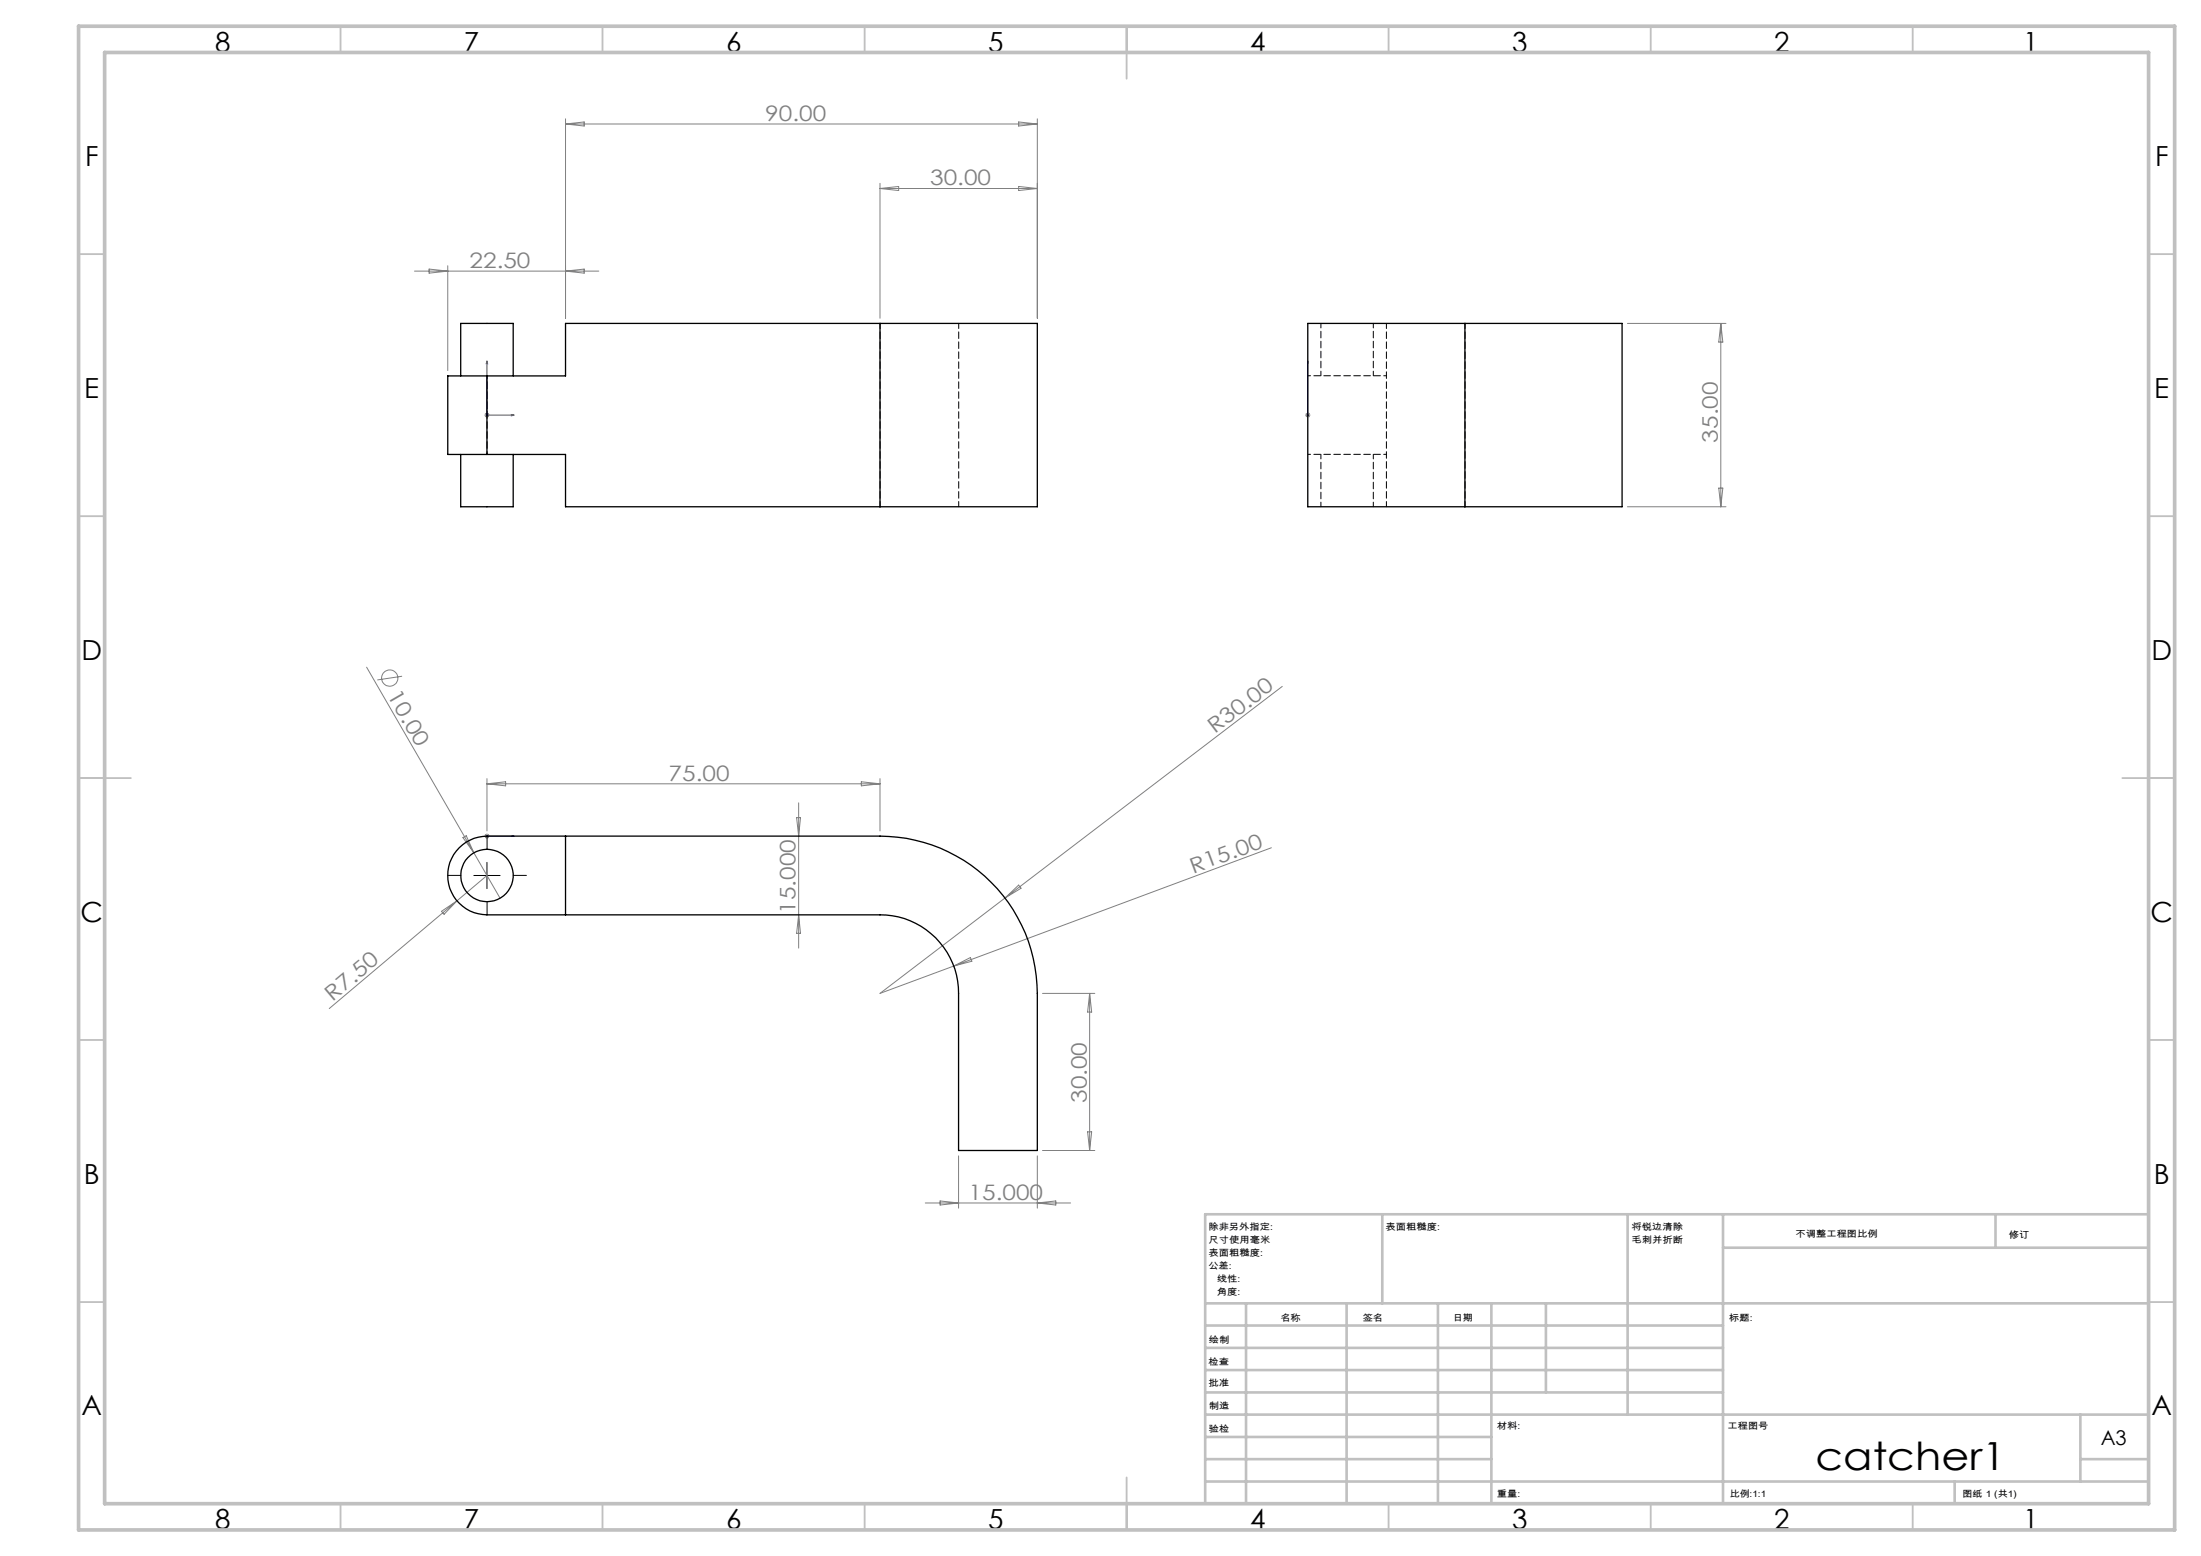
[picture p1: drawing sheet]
<svg xmlns="http://www.w3.org/2000/svg" width="420mm" height="297mm" viewBox="0 0 420 297" stroke-linecap="round" stroke-linejoin="round" font-family="sans-serif">
<g fill="none" stroke="#808080" stroke-width=".19">
<path d="M107.9 22.7v38M107.9 23.7h90M107.9 23.7l3.6-.4v.8zM167.9 35v25.7M167.9 36h30M167.9 36l3.6-.4v.8zM194.4 23.3l3.5 .4-3.5 .4zM194.4 35.6l3.5 .4-3.5 .4zM197.9 22.7v38M79.1 51.7h35.2M81.9 51.4l3.5 .3-3.5 .4zM85.4 50.7v20"/>
<path d="M107.9 51.7l3.6-.3v.7zM92.4 79.2h1M92.6 78.9l.7 .7M92.9 78.7v1M93.3 78.9l-.7 .7M249 79.2h1M249.2 78.9l.7 .7M249.6 78.7v1M249.9 78.9l-.7 .7M310.6 61.7h18.8M328.4 61.7v35M328.4 61.7l.4 3.6h-.8z"/>
<path d="M310.6 96.7h18.8M328 93.2h.8l-.4 3.5zM70 127.3l20.4 35.5M76.7 129.1l-4.7 .7M244.7 131l-52.9 40.4M88.3 159.9l.7-.4 1.4 3.3zM92.4 159.6h1M92.6 159.2l.7 .7M92.9 159.1v1M92.9 148.6v10M92.9 149.6h75M92.9 149.6l3.6-.4v.8z"/>
<path d="M93.3 159.2l-.7 .7M152 156.1h.8l-.4 3.5zM152.4 153.2v27.8M164.4 149.2l3.5 .4-3.5 .4zM167.9 148.6v10M84.2 174l3-2.1-2.5 2.6zM90.4 162.8l5 8.6M92.9 167.1l-30.1 25.4M152.4 174.6l.4 3.5h-.8zM191.8 171.4l-23.9 18.2 14.1-5.2M191.8 171.4l2.6-2.5 .4 .6zM242.6 161.8l-60.6 22.6"/>
<path d="M182 184.4l3.2-1.6 .3 .7zM198.9 189.6h10M207.9 189.6v30M207.9 189.6l.4 3.6h-.8zM198.9 219.6h10M207.5 216h.8l-.4 3.6zM176.6 229.6h27.7M179.4 229.2l3.5 .4-3.5 .4zM182.9 220.6v10M197.9 220.6v10M197.9 229.6l3.6-.4v.8z"/>
<circle cx="74.4" cy="129.4" r="1.55"/>
</g>
<path d="M92.9 68.9v10.3h5.2M92.9 68.9l.2 .5h-.3zM97.6 79.1l.5 .1-.5 .2zM249.6 79.1v.3zM249.6 68.9v.5v-.5M249.6 79.2h.1M249.6 68.9v10.3M92.8 159.6h.3zM92.9 159.6h.1M92.9 159.6h5.2M98.1 159.6h-.5h.5" fill="none" stroke="#00f" stroke-width=".19"/>
<path d="M87.9 167.1h-2.5M92.9 162.1v-2.5M92.9 172.1v2.5M97.9 167.1h2.5" fill="none" stroke="#000" stroke-width=".19" stroke-dasharray="30.5 1.3 1.3 1.3"/>
<path d="M90.4 167.1h5M92.9 164.6v5" fill="none" stroke="#000" stroke-width=".19"/>
<g fill="none" stroke="#c0c0c0" stroke-width=".35">
<path d="M65 5v5M115 5v5M165 5v5M215 5v10M265 5v5M315 5v5M365 5v5M15 48.5h5M410 48.5h5M15 98.5h5M410 98.5h5M15 148.5h10"/>
<path d="M405 148.5h10M15 198.5h5M410 198.5h5M15 248.5h5M410 248.5h5M65 287v5M115 287v5M165 287v5M215 282v10M265 287v5M315 287v5M365 287v5"/>
</g>
<g fill="none" stroke="#c0c0c0" stroke-width=".5">
<path d="M263.8 231.8v17M310.6 231.8v38.2M328.8 231.8v55.2M328.8 238.2h81.2M380.8 231.8v6.4M410 231.8h-180v55.2M230 248.8h180M230 257.3h98.8M230 253h98.8M237.8 248.8v38.2M257 248.8v38.2M274.4 248.8v38.2"/>
<path d="M284.6 248.8v38.2M295 248.8v17M230 265.8h98.8M230 261.5h98.8M230 278.5h54.6M230 274.3h54.6M230 270h180M397 278.5h13M397 270v12.8M230 282.8h180M373 282.8v4.2"/>
</g>
<path d="M15 5h400v287h-400zM20 10h390v277h-390z" fill="none" stroke="#c0c0c0" stroke-width=".7"/>
<g fill="#00f">
<path d="M97.6 79.1l.5 .1-.5 .2zM92.9 68.9l.2 .5h-.3z"/>
<path d="M249.6 79.1v.3zM249.6 68.9v.5z"/>
<path d="M97.6 159.6h.5zM92.8 159.6h.3z"/>
</g>
<g fill="none" stroke="#000" stroke-width=".25">
<path d="M87.9 71.8v-10.1h10v10.1M92.9 71.8h-7.5v14.9h7.5M92.9 71.8v14.9M167.9 61.7h30v35h-30M167.9 61.7v35M167.9 61.7h-60v10.1h-15M279.5 61.7h-29.9v35h29.9M279.5 61.7h30v35h-30M279.5 61.7v35M87.9 86.7v10h10v-10M92.9 86.7h15v10h60M107.9 159.6v15"/>
<path d="M87.6 161.8a7.7 7.7 0 0 1 5.3-2.2h75a30.1 30.1 0 0 1 30 30v30h-15v-30a14.9 14.9 0 0 0-15-15h-75a7.5 7.5 0 0 1-6.9-4.6 7.5 7.5 0 0 1 1.6-8.2z"/>
<circle cx="92.9" cy="167.1" r="5"/>
</g>
<path d="M264.6 71.7h-15M92.9 86.7v-15M264.6 86.7h-15" fill="none" stroke="#000" stroke-width=".19" stroke-dasharray="1.3 .6" stroke-dashoffset=".8"/>
<path d="M167.9 96.7v-35M182.9 96.7v-35M264.6 96.7v-35M279.6 96.7v-35" fill="none" stroke="#000" stroke-width=".19" stroke-dasharray="1.3 .6" stroke-dashoffset=".3"/>
<path d="M252.1 61.7v10M262.1 71.7v-10M252.1 86.7v10M262.1 96.7v-10" fill="none" stroke="#000" stroke-width=".19" stroke-dasharray="1.3 .6" stroke-dashoffset=".4"/>
<text font-size="7.4" x="346.4" y="280.5">catcher1</text>
<g font-size="5.3">
<text x="41" y="9.9">8</text>
<text x="88.5" y="9.9">7</text>
<text x="138.5" y="9.9">6</text>
<text x="188.5" y="9.9">5</text>
<text x="238.5" y="9.9">4</text>
<text x="288.5" y="9.9">3</text>
<text x="338.5" y="9.9">2</text>
<text x="386" y="9.9">1</text>
<text x="16.2" y="31.6">F</text>
<text x="411.2" y="31.6">F</text>
<text x="16.1" y="75.9">E</text>
<text x="411.1" y="75.9">E</text>
<text x="15.5" y="125.9">D</text>
<text x="410.5" y="125.9">D</text>
<text x="15.4" y="175.9">C</text>
<text x="410.4" y="175.9">C</text>
<text x="16" y="225.9">B</text>
<text x="411" y="225.9">B</text>
<text x="15.5" y="270.1">A</text>
<text x="410.5" y="270.1">A</text>
<text x="41" y="291.9">8</text>
<text x="88.5" y="291.9">7</text>
<text x="138.5" y="291.9">6</text>
<text x="188.5" y="291.9">5</text>
<text x="238.5" y="291.9">4</text>
<text x="288.5" y="291.9">3</text>
<text x="338.5" y="291.9">2</text>
<text x="386" y="291.9">1</text>
</g>
<g font-size="4.1" fill="#808080">
<text x="146" y="23.1">90.00</text>
<text x="177.5" y="35.4">30.00</text>
<text x="89.6" y="51.1">22.50</text>
<text x="327.8" y="84.5" transform="rotate(-90 327.8 84.5)">35.00</text>
<text x="73.8" y="132.7" transform="rotate(60 73.8 132.7)">10.00</text>
<text x="231.8" y="140.1" transform="rotate(-37 231.8 140.1)">R30.00</text>
<text x="127.6" y="149">75.00</text>
<text x="227.7" y="166.8" transform="rotate(-20 227.7 166.8)">R15.00</text>
<text x="151.8" y="174.4" transform="rotate(-90 151.8 174.4)">15.000</text>
<text x="63.5" y="191.2" transform="rotate(-40 63.5 191.2)">R7.50</text>
<text x="207.4" y="210.5" transform="rotate(-90 207.4 210.5)">30.00</text>
<text x="184.8" y="229">15.000</text>
</g>
<text font-size="3.9" x="400.9" y="275.8">A3</text>
<g font-size="1.7">
<text x="230.6" y="234.8">除非另外指定:</text>
<text x="230.6" y="237.3">尺寸使用毫米</text>
<text x="230.6" y="239.8">表面粗糙度:</text>
<text x="264.4" y="234.8">表面粗糙度:</text>
<text x="311.3" y="234.7">将锐边清除</text>
<text x="311.3" y="237.2">毛刺并折断</text>
<text x="342.6" y="236.2">不调整工程图比例</text>
<text x="383.3" y="236.4">修订</text>
<text x="230.6" y="242.3">公差:</text>
<text x="232.2" y="244.8">线性:</text>
<text x="232.2" y="247.3">角度:</text>
<text x="230.7" y="256.3">绘制</text>
<text x="244.3" y="252.2">名称</text>
<text x="260" y="252.1">签名</text>
<text x="277.2" y="252.1">日期</text>
<text x="330" y="252.1">标题:</text>
<text x="230.6" y="260.5">检查</text>
<text x="230.6" y="264.5">批准</text>
<text x="230.7" y="269">制造</text>
<text x="230.7" y="273.3">验检</text>
<text x="285.6" y="272.7">材料:</text>
<text x="329.6" y="272.7">工程图号</text>
<text x="285.6" y="285.7">重量:</text>
<text x="330.1" y="285.8">比例:1:1</text>
<text x="374.5" y="285.8">图纸 1 (共1)</text>
</g>
</svg>
